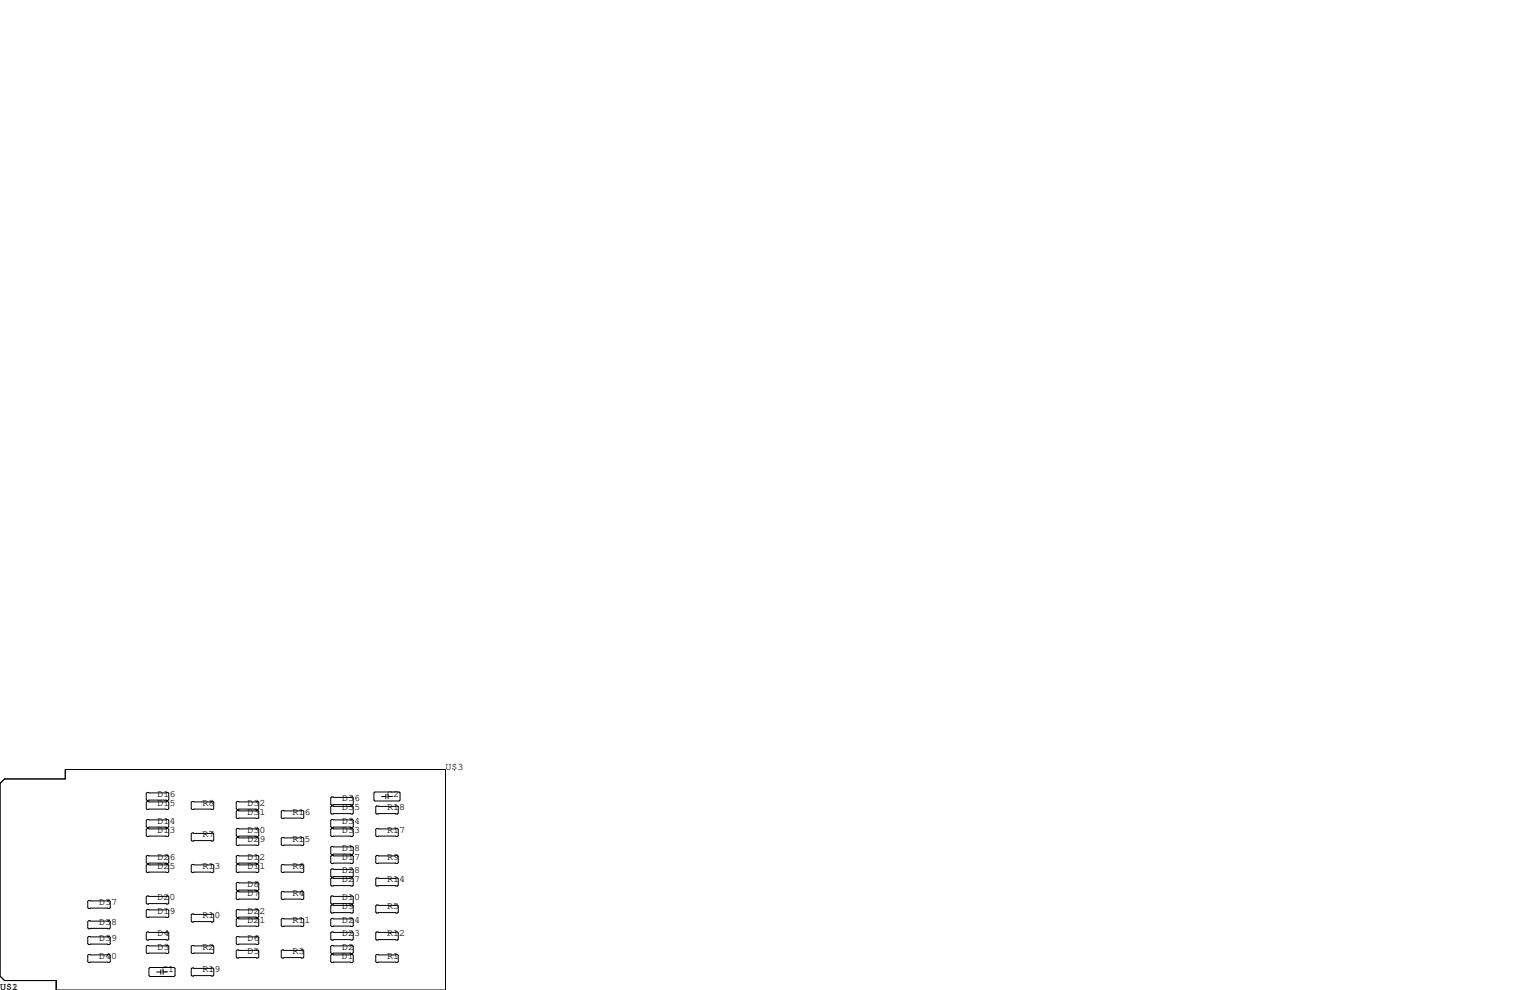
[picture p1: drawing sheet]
<svg xmlns="http://www.w3.org/2000/svg" width="432mm" height="279mm" viewBox="0 0 432 279" stroke-linecap="round" stroke-linejoin="round" font-family="sans-serif">
<g fill="none" stroke="#000" stroke-width=".28">
<path d="M0 221.1l1.3-1.3h17.1v-2.6h107.3v62.2h-109.8v-2.7h-14.6l-1.3-1.2zM41.5 223.6h5.9l.2 .3v1.8l-.2 .2h-5.9l-.2-.2v-1.8zM41.5 226.2h5.9l.2 .2v1.8l-.2 .3h-5.9l-.2-.3v-1.8zM41.5 231.3h5.9l.2 .2v1.8l-.2 .3h-5.9l-.2-.3v-1.8zM41.5 233.8h5.9l.2 .3v1.7l-.2 .3h-5.9l-.2-.3v-1.7zM54.2 235.1h5.9l.2 .2v1.8l-.2 .3h-5.9l-.2-.3v-1.8zM54.2 226.2h5.9l.2 .2v1.8l-.2 .3h-5.9l-.2-.3v-1.8zM66.9 226.2h5.9l.2 .2v1.8l-.2 .3h-5.9l-.2-.3v-1.8zM66.9 228.7h5.9l.2 .3v1.8l-.2 .2h-5.9l-.2-.2v-1.8zM66.9 233.8h5.9l.2 .3v1.7l-.2 .3h-5.9l-.2-.3v-1.7zM66.9 236.3h5.9l.2 .3v1.8l-.2 .2h-5.9l-.2-.2v-1.8zM79.6 228.7h5.9l.2 .3v1.8l-.2 .2h-5.9l-.2-.2v-1.8z"/>
<path d="M79.6 236.3h5.9l.2 .3v1.8l-.2 .2h-5.9l-.2-.2v-1.8zM93.6 224.9h5.8l.3 .3v1.7l-.3 .3h-5.8l-.3-.3v-1.7zM93.6 227.5h5.8l.3 .2v1.8l-.3 .2h-5.8l-.3-.2v-1.8zM93.6 231.3h5.8l.3 .2v1.8l-.3 .3h-5.8l-.3-.3v-1.8zM93.6 233.8h5.8l.3 .3v1.7l-.3 .3h-5.8l-.3-.3v-1.7zM93.6 238.9h5.8l.3 .2v1.8l-.3 .3h-5.8l-.3-.3v-1.8zM105.5 223.8l.3-.3h6.8l.3 .3v2l-.3 .3h-6.8l-.3-.3zM106.3 227.5h5.8l.3 .2v1.8l-.3 .2h-5.8l-.3-.2v-1.8zM106.3 233.8h5.8l.3 .3v1.7l-.3 .3h-5.8l-.3-.3v-1.7zM107.7 224.8h1.2M108.9 224.2v1.2M109.5 224.2v1.2"/>
<path d="M109.5 224.8h1.2M25 254.1h5.9l.2 .3v1.8l-.2 .2h-5.9l-.2-.2v-1.8zM25 259.8h5.9l.2 .3v1.8l-.2 .2h-5.9l-.2-.2v-1.8zM41.3 253.1l.2-.2h5.9l.2 .2v1.8l-.2 .2h-5.9l-.2-.2zM41.3 256.9l.2-.2h5.9l.2 .2v1.8l-.2 .3h-5.9l-.2-.3zM41.5 241.4h5.9l.2 .3v1.8l-.2 .2h-5.9l-.2-.2v-1.8zM41.5 244h5.9l.2 .2v1.8l-.2 .3h-5.9l-.2-.3v-1.8zM54 258.2l.2-.3h5.9l.2 .3v1.8l-.2 .2h-5.9l-.2-.2zM54.2 244h5.9l.2 .2v1.8l-.2 .3h-5.9l-.2-.3v-1.8zM66.7 249.3l.2-.3h5.9l.2 .3v1.8l-.2 .2h-5.9l-.2-.2zM66.7 251.8l.2-.2h5.9l.2 .2v1.8l-.2 .3h-5.9l-.2-.3zM66.7 256.9l.2-.2h5.9l.2 .2v1.8l-.2 .3h-5.9l-.2-.3z"/>
<path d="M66.7 259.5l.2-.3h5.9l.2 .3v1.7l-.2 .3h-5.9l-.2-.3zM66.9 241.4h5.9l.2 .3v1.8l-.2 .2h-5.9l-.2-.2v-1.8zM66.9 244h5.9l.2 .2v1.8l-.2 .3h-5.9l-.2-.3v-1.8zM79.4 251.8l.2-.2h5.9l.2 .2v1.8l-.2 .3h-5.9l-.2-.3zM79.4 259.5l.2-.3h5.9l.2 .3v1.7l-.2 .3h-5.9l-.2-.3zM79.6 244h5.9l.2 .2v1.8l-.2 .3h-5.9l-.2-.3v-1.8zM93.3 245.5l.3-.3h5.8l.3 .3v1.8l-.3 .2h-5.8l-.3-.2zM93.3 248l.3-.2h5.8l.3 .2v1.8l-.3 .3h-5.8l-.3-.3zM93.3 253.1l.3-.2h5.8l.3 .2v1.8l-.3 .2h-5.8l-.3-.2zM93.3 255.7l.3-.3h5.8l.3 .3v1.7l-.3 .3h-5.8l-.3-.3zM93.3 259.5l.3-.3h5.8l.3 .3v1.7l-.3 .3h-5.8l-.3-.3zM93.6 241.4h5.8l.3 .3v1.8l-.3 .2h-5.8l-.3-.2v-1.8z"/>
<path d="M106 248l.3-.2h5.8l.3 .2v1.8l-.3 .3h-5.8l-.3-.3zM106 255.7l.3-.3h5.8l.3 .3v1.7l-.3 .3h-5.8l-.3-.3zM106.3 241.4h5.8l.3 .3v1.8l-.3 .2h-5.8l-.3-.2v-1.8zM25 269.4h5.9l.2 .2v1.8l-.2 .3h-5.9l-.2-.3v-1.8zM25 264.3h5.9l.2 .2v1.8l-.2 .3h-5.9l-.2-.3v-1.8zM41.3 267.1l.2-.3h5.9l.2 .3v1.8l-.2 .2h-5.9l-.2-.2zM41.3 263.3l.2-.3h5.9l.2 .3v1.7l-.2 .3h-5.9l-.2-.3zM42 273.3l.3-.3h6.8l.3 .3v2l-.3 .3h-6.8l-.3-.3zM44.2 274.3h1.2M45.4 273.7v1.3M46 273.7v1.3M46 274.3h1.2"/>
<path d="M54 267.1l.2-.3h5.9l.2 .3v1.8l-.2 .2h-5.9l-.2-.2zM54 273.4l.2-.2h5.9l.2 .2v1.8l-.2 .3h-5.9l-.2-.3zM66.7 264.5l.2-.2h5.9l.2 .2v1.8l-.2 .3h-5.9l-.2-.3zM66.7 268.4l.2-.3h5.9l.2 .3v1.7l-.2 .3h-5.9l-.2-.3zM79.4 268.4l.2-.3h5.9l.2 .3v1.7l-.2 .3h-5.9l-.2-.3zM93.3 269.6l.3-.2h5.8l.3 .2v1.8l-.3 .3h-5.8l-.3-.3zM93.3 263.3l.3-.3h5.8l.3 .3v1.7l-.3 .3h-5.8l-.3-.3zM93.3 267.1l.3-.3h5.8l.3 .3v1.8l-.3 .2h-5.8l-.3-.2zM106 269.6l.3-.2h5.8l.3 .2v1.8l-.3 .3h-5.8l-.3-.3zM106 263.3l.3-.3h5.8l.3 .3v1.7l-.3 .3h-5.8l-.3-.3z"/>
</g>
<g font-size="2.8">
<text x="125.7" y="217.2">U$3</text>
<text x="44.4" y="227.3">D15</text>
<text x="44.4" y="224.8">D16</text>
<text x="57.1" y="227.3">R8</text>
<text x="69.8" y="227.3">D32</text>
<text x="96.5" y="226.1">D36</text>
<text x="109.2" y="224.8">C2</text>
<text x="44.4" y="232.4">D14</text>
<text x="69.8" y="229.9">D31</text>
<text x="82.5" y="229.9">R16</text>
<text x="96.5" y="232.4">D34</text>
<text x="96.5" y="228.6">D35</text>
<text x="109.2" y="228.6">R18</text>
<text x="44.4" y="234.9">D13</text>
<text x="57.1" y="236.2">R7</text>
<text x="69.8" y="237.5">D29</text>
<text x="69.8" y="234.9">D30</text>
<text x="82.5" y="237.5">R15</text>
<text x="96.5" y="234.9">D33</text>
<text x="109.2" y="234.9">R17</text>
<text x="44.4" y="245.1">D25</text>
<text x="44.4" y="242.6">D26</text>
<text x="57.1" y="245.1">R13</text>
<text x="69.8" y="245.1">D11</text>
<text x="69.8" y="242.6">D12</text>
<text x="82.5" y="245.1">R6</text>
<text x="96.5" y="242.6">D17</text>
<text x="96.5" y="240">D18</text>
<text x="109.2" y="242.6">R9</text>
<text x="69.8" y="250.2">D8</text>
<text x="96.5" y="248.9">D27</text>
<text x="96.5" y="246.4">D28</text>
<text x="109.2" y="248.9">R14</text>
<text x="27.9" y="255.3">D37</text>
<text x="44.4" y="257.8">D19</text>
<text x="44.4" y="254">D20</text>
<text x="69.8" y="252.7">D7</text>
<text x="69.8" y="257.8">D22</text>
<text x="82.5" y="252.7">R4</text>
<text x="96.5" y="256.5">D9</text>
<text x="96.5" y="254">D10</text>
<text x="109.2" y="256.5">R5</text>
<text x="27.9" y="261">D38</text>
<text x="57.1" y="259.1">R10</text>
<text x="69.8" y="260.3">D21</text>
<text x="82.5" y="260.3">R11</text>
<text x="96.5" y="260.3">D24</text>
<text x="27.9" y="265.4">D39</text>
<text x="44.4" y="268">D3</text>
<text x="44.4" y="264.2">D4</text>
<text x="57.1" y="268">R2</text>
<text x="69.8" y="269.2">D5</text>
<text x="69.8" y="265.4">D6</text>
<text x="82.5" y="269.2">R3</text>
<text x="96.5" y="268">D2</text>
<text x="96.5" y="264.2">D23</text>
<text x="109.2" y="264.2">R12</text>
<text x="27.9" y="270.5">D40</text>
<text x="45.7" y="274.3">C1</text>
<text x="57.1" y="274.3">R19</text>
<text x="96.5" y="270.5">D1</text>
<text x="109.2" y="270.5">R1</text>
<text x="0" y="279.4">U$1</text>
<text x="3.4" y="279.4">2</text>
</g>
</svg>
